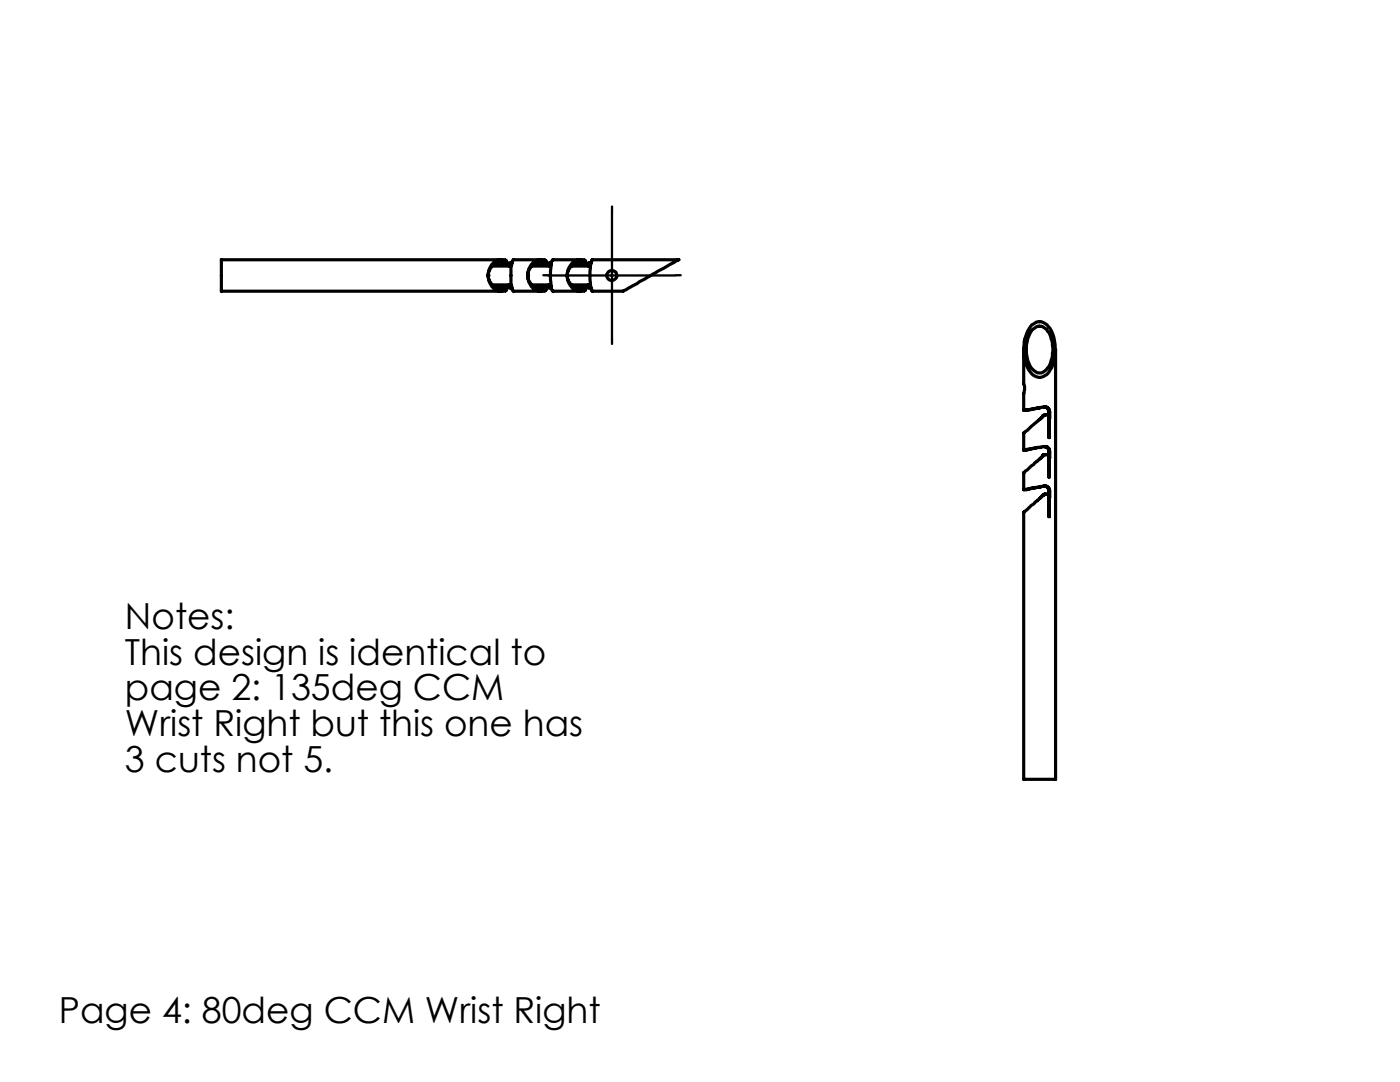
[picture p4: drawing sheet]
<svg xmlns="http://www.w3.org/2000/svg" width="110mm" height="85mm" viewBox="0 0 110 85" stroke-linecap="round" stroke-linejoin="round" font-family="sans-serif">
<path d="M48.1 16.6v-.4M43.1 21.6h-.4M48.1 26.6v.4M53.1 21.6h.4" fill="none" stroke="#000" stroke-width=".18" stroke-dasharray="15.2 1.3 1.3 1.3"/>
<path d="M48.1 16.6v10.1M43.1 21.6h10" fill="none" stroke="#000" stroke-width=".18"/>
<g fill="none" stroke="#000" stroke-width=".25">
<path d="M38.3 21.6a1.19 1.19 0 0 0 .9 1.2h.5M38.3 21.6h.1M38.3 21.6a1.08 1.08 0 0 0 .9 1.1l.5-.1M38.7 20.9h1.3M38.7 22.4h1.3M38.8 22.5h.9l.1 .1h-.1M39.4 20.4h-22v2.5h22M39.7 20.4l.1 .3h.2M39.7 20.4a1 1 0 0 0-1.1 .5l-.3 .7M39.7 20.4v.3M39.7 20.7a.96 .96 0 0 0-1.1 .3l-.3 .6M39.7 20.7h.1l-.1 .1h-.9"/>
<path d="M39.7 22.6v.2M40 22.6h-.2l-.1 .2M40 22.6h.2h-.2M40 22.4h.2M40 22.4v.2M40 20.7v.2M40 20.7h.2M40.2 20.9h-.2M40.2 20.7h-.2M41.5 21.6a1.22 1.22 0 0 0 .8 1.3l.5-.1M41.5 21.6h.1M41.5 21.6a1.11 1.11 0 0 0 .8 1.1l.5-.1"/>
<path d="M41.8 20.9h1.3M41.8 22.4h1.3M41.9 22.5h.9l.1 .1h-.1M42.5 20.4h-2.2a4.4 4.4 0 0 0 0 2.5h2.2M42.8 20.4l.1 .3h.2M42.8 20.4h-.5l-.1 .1a1.16 1.16 0 0 0-.7 1.1M42.8 20.4v.3M42.8 20.7a.96 .96 0 0 0-1.1 .3l-.2 .6M42.8 20.7h.1l-.1 .1h-.9M42.8 22.6v.2M43.1 22.6h-.2l-.1 .2M43.1 22.6h.2z"/>
<path d="M43.1 22.4h.2M43.1 22.4v.2M43.1 20.7v.2M43.1 20.7h.2M43.3 20.9h-.2M43.3 20.7h-.2M44.6 21.6a1.22 1.22 0 0 0 .8 1.3l.5-.1M44.6 21.6h.1M44.6 21.6a1.11 1.11 0 0 0 .8 1.1l.5-.1M44.9 20.9h1.3M44.9 22.4h1.3M45 22.5h.9l.1 .1h-.1"/>
<path d="M45.6 20.4h-2.2a4 4 0 0 0 0 2.4l2.2 .1M45.9 20.4l.1 .3h.2M45.9 20.4h-.5l-.1 .1a1.16 1.16 0 0 0-.7 1.1M45.9 20.4v.3M45.9 20.7a.99 .99 0 0 0-1.1 .3l-.2 .6M45.9 20.7h.1l-.1 .1h-.9M45.9 22.6v.2M46.2 22.6h-.2l-.1 .2M46.2 22.6h.2zM46.2 22.4h.2M46.2 22.4v.2M46.2 20.7h.2"/>
<path d="M46.2 20.7v.2M46.4 20.9h-.2M46.4 20.7h-.2M46.5 20.4h6.8l-4.3 2.5h-2.5a4.4 4.4 0 0 1 0-2.5zM80.4 27.5v2.7l.1 .2-.1 1.8M81.1 25.5a.88 .88 0 0 1 1.4 .3 3.3 3.3 0 0 1-.3 3.6 .94 .94 0 0 1-1.4-.5 3.4 3.4 0 0 1 .3-3.4zM81.1 25.9a.75 .75 0 0 1 1.3 .2 2.79 2.79 0 0 1-.2 2.9 .73 .73 0 0 1-1.2-.2 2.86 2.86 0 0 1 .1-2.9zM81.7 38.3h.1M81.7 35.2h.1M81.7 32h.1M81.7 38.3l-1.3 .2M81.7 35.2l-1.3 .2"/>
<path d="M81.7 32l-1.3 .2M82 38.9l-.3 .3M82 35.8l-.3 .3M82 32.6l-.3 .4M82 38.9h.1M82 35.8h.1M82 32.6h.1M82 38.2l.3 .1 .1 .3M82 35.1l.3 .1 .1 .3M82 32h.3l.1 .4M82 32.6l-1.6 1.4v1.4M82 35.8l-1.6 1.3v1.4"/>
<path d="M82 38.9l.3-.1 .1 .1M82.1 38.2a.34 .34 0 0 1 .4 .4l-.1 .4M82.1 38.2l.2 .1 .1 .3M82.1 35.1a.34 .34 0 0 1 .4 .4l-.1 .4M82.1 35.1l.2 .1 .1 .3M82.1 32l.2 .1 .1 .3M82.1 32h.2a.85 .85 0 0 1 .2 .9l-.1-.1M82.1 38.2l-1.7 .3M82.1 35.1l-1.7 .3M82.1 32l-1.7 .2M82.1 38.2h.1M82.1 35.1h.1"/>
<path d="M82.1 31.9v.1M82.2 38.8l-.2 .1M82.2 35.7l-.2 .1M82.2 32.6h-.2M82.4 38.6h.1M82.4 35.5h.1M82.4 32.4h.1M82.4 38.6v2v-2M82.4 32.4v.3M82.4 35.5v.3M82.4 32.4v2v-1.7l-.2-.1h-.2M82.4 35.5v2v-1.7l-.1-.1-.3 .1"/>
<path d="M82.9 27.5v33.7h-2.5v-21l1.6-1.3"/>
<circle cx="48.1" cy="21.6" r=".39"/>
</g>
<g font-size="2.8">
<text x="9.8" y="49.4">Notes:</text>
<text x="9.8" y="52.2">This design is identical to</text>
<text x="9.8" y="55">page 2: 135deg CCM</text>
<text x="9.8" y="57.9">Wrist Right but this one has</text>
<text x="9.8" y="60.7">3 cuts not 5.</text>
<text x="4.6" y="80.3">Page 4: 80deg CCM Wrist Right</text>
</g>
</svg>
